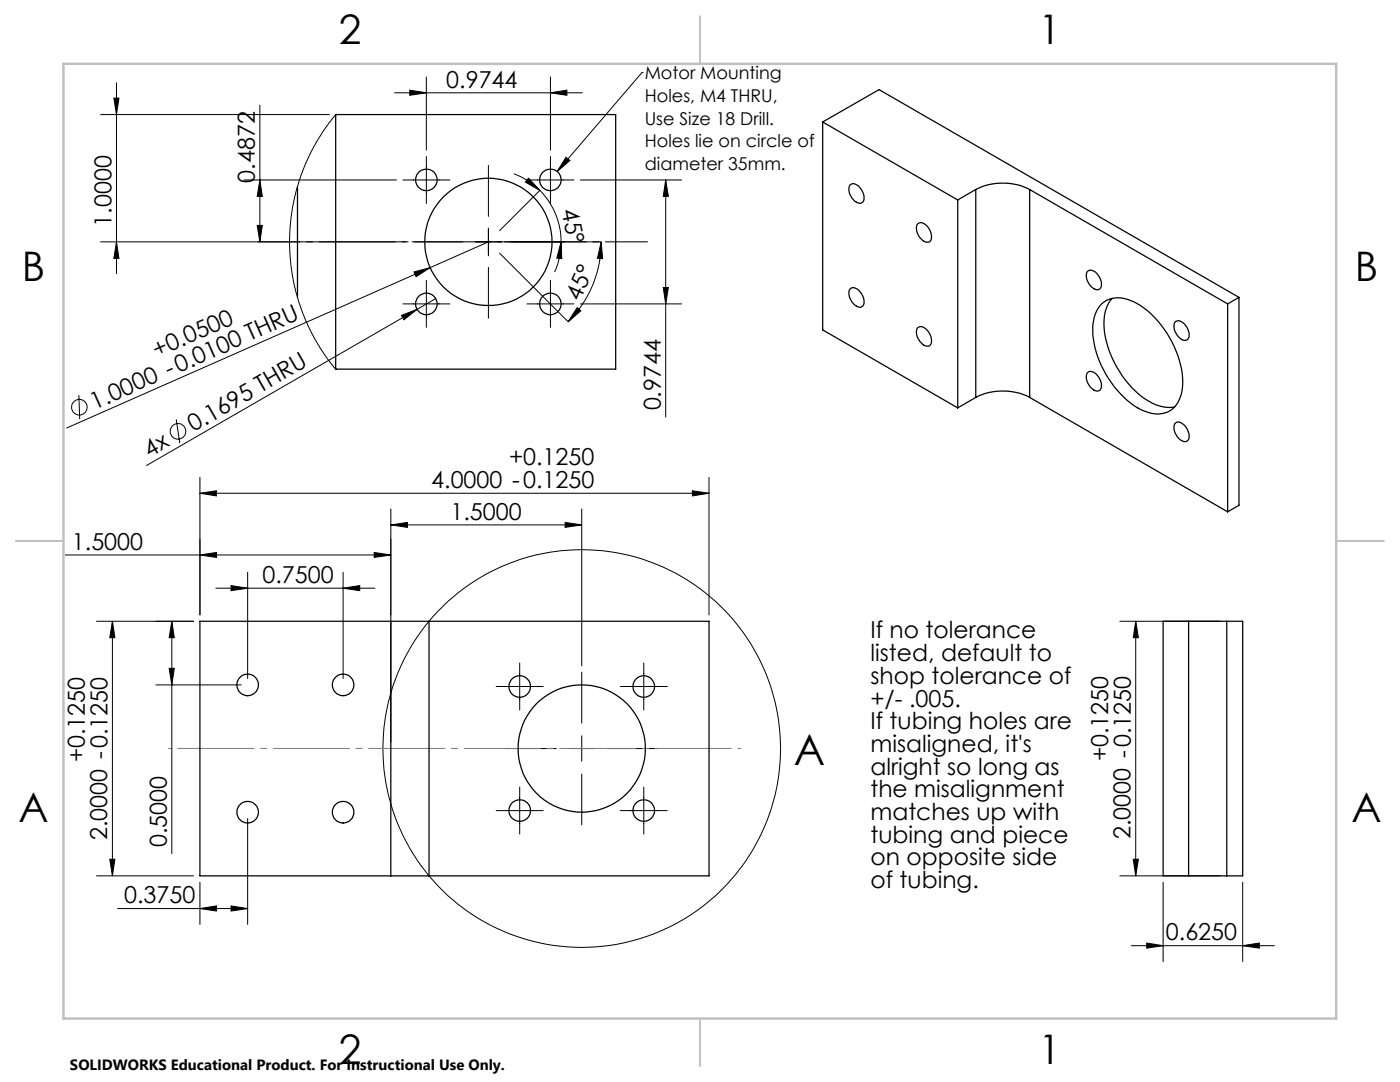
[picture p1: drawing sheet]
<svg xmlns="http://www.w3.org/2000/svg" width="279mm" height="216mm" viewBox="0 0 279 216" stroke-linecap="round" stroke-linejoin="round" font-family="sans-serif">
<g fill="none" stroke="#000" stroke-width=".2">
<path d="M22.7 19.6h1l-.5 3.3zM23.2 16.5v38.1M78.7 18.5h37.5M81.8 18l3.3 .5-3.3 .5zM85.1 15.3v14.7M109.9 18.5l3.2-.5v1zM109.9 15.3v14.7M128.1 14.5h.1M128.1 14.5l-16.9 19.7M20.1 22.9h45.6M48.7 35.9h30.4M51.9 35.9l.5 3.3h-1.1z"/>
<path d="M51.9 21v27.3M67 22.9l-1.9 2.5-2 2.9-1.3 2.5-1.5 3.7-1.7 5.8-.6 3.8-.2 3.3 .1 3.9 .4 3.5 .7 3.2 1 3.4 1.5 3.7 1.3 2.5 2.1 3.4 2.1 2.7M80.4 35.9h9.4M85.1 31.2v9.4M97.5 33v10.2M102.6 34.7a14.5 14.5 0 0 1 5.1 3.3M105.2 35.9h9.3M105.5 35.6l2.2 2.4-2.9-1.7zM107.7 38l-8 8M107.7 38a14.6 14.6 0 0 1 4.3 10.3M109.9 31.2v9.4M113 31.4l.7 .6-2.5 2.2z"/>
<path d="M115.8 35.9h20.2M132.9 35.9v47.3M132.9 35.9l.5 3.3h-1zM20.1 48.3h60.9M23.2 48.3l.5 3.3h-1zM51.3 45h1.1l-.5 3.3zM82.2 48.3h10.2M82.6 54.3l3.2-.9-2.8 1.8zM85.1 56v9.3M85.8 53.4l-72.5 32M87 59.6l-3.8 2.1M94.7 48.3h5.5"/>
<path d="M97.5 48.3h.1M97.5 53.3v10.2M97.5 45.5v5.5M97.5 48.3l-11.7 5.1M99.7 50.5l13.7 13.7M100.6 48.3h19.4M109.9 56v9.3M112 48.3l.1 3.3-1-.1zM112 48.3a13.5 13.5 0 0 1-1.3 6M120 48.3l.3 3.3-1.1-.1zM120 48.3a22.3 22.3 0 0 1-6.6 15.9M132.4 57.4h1l-.5 3.2z"/>
<path d="M15.7 78.8l.2 4.8M80.1 62.9l3.1-1.2-2.6 2.1zM80.4 60.6h9.4M83.2 61.7l-54 31.2M105.2 60.6h9.3M115.2 61.4l.7 .6-2.5 2.2zM115.8 60.6h20.2M35.2 83.7l.7 4.7M39.9 98.4l3.3-.5v1.1zM39.9 95.2v27.5M39.9 98.4h101.6M138.2 97.9l3.3 .5-3.3 .6z"/>
<path d="M141.5 95.2v27.5M13.1 110.7h64.9M39.9 110.7l3.3-.5v1zM43.1 117.4h31.7M46.1 116.8l3.3 .6-3.3 .5zM49.4 114.2v21.2M68.5 117.4l3.3-.6v1.1zM68.5 114.2v21.2M74.7 110.2l3.3 .5-3.3 .5zM78 104.7l3.3-.5v1zM78 101.6v46.5M78 104.7h38.1"/>
<path d="M112.8 104.2l3.3 .5-3.3 .5zM116.1 101.6v31.3M19.3 124h19.3M22.4 124l.5 3.2h-1zM22.4 124v50.8M31.1 136.7h17.1M33.8 133.3h1l-.5 3.4zM34.3 124l.5 3.2h-1zM34.3 124v46.4M99 137h9.4M103.7 132.3v9.4M116.1 134.1v10.2"/>
<path d="M123.8 137h9.4M128.5 132.3v9.4M223.5 124h20.1M226.7 124v50.8M226.7 124l.5 3.2h-1zM100.9 149.4h10.1M103.7 157.1v9.3M113.6 149.4h5M116.1 146.8v5.1M116.1 154.4v10.2M121.2 149.4h10.1M128.5 157.1v9.3"/>
<path d="M19.3 174.8h19.3M21.9 171.4h1l-.5 3.4zM39.9 176v8.5M49.4 163.3v21.2M99 161.7h9.4M123.8 161.7h9.4M223.5 174.8h20.1M226.2 171.4h1l-.5 3.4zM232.1 176v15.9M248 176v15.9M23.5 181.3h25.9M39.9 181.3l3.3-.5v1z"/>
<path d="M46.1 180.8l3.3 .5-3.3 .5zM225.8 188.7h28.6M228.8 188.2l3.3 .5-3.3 .5zM248 188.7l3.3-.5v1z"/>
<circle cx="15.8" cy="81.3" r="1.56"/>
<circle cx="35.5" cy="86.1" r="1.55"/>
<circle cx="116.1" cy="149.4" r="39.7"/>
</g>
<path d="M51.5 48.3h77.7" fill="none" stroke="#000" stroke-width=".2" stroke-dasharray="15.2 1.3 1.3 1.3" stroke-dashoffset="6.8"/>
<path d="M33.6 149.3h114.3" fill="none" stroke="#808080" stroke-width=".2" stroke-dasharray="15.2 1.3 1.3 1.3" stroke-dashoffset="-1.9"/>
<path d="M139.7 3.2v9.5M3.1 107.9h9.6M266.7 107.9h9.5M139.7 203.2v9.6" fill="none" stroke="#c0c0c0" stroke-width=".25"/>
<path d="M12.7 12.7h254v190.5h-254z" fill="none" stroke="#c0c0c0" stroke-width=".5"/>
<g fill="#000">
<path d="M113 31.4l.7 .6-2.5 2.2zM82.6 54.3l3.2-.9-2.8 1.8zM80.1 62.9l3.1-1.2-2.6 2.1z"/>
<path d="M132.9 35.9l.5 3.3h-1zM132.4 57.4h1l-.5 3.2z"/>
<path d="M23.2 48.3l.5 3.3h-1zM22.7 19.6h1l-.5 3.3zM51.3 45h1.1l-.5 3.3zM51.9 35.9l.5 3.3h-1.1z"/>
<path d="M112 48.3l.1 3.3-1-.1zM105.5 35.6l2.2 2.4-2.9-1.7z"/>
<path d="M115.2 61.4l.7 .6-2.5 2.2zM120 48.3l.3 3.3-1.1-.1z"/>
<path d="M39.9 110.7l3.3-.5v1zM74.7 110.2l3.3 .5-3.3 .5z"/>
<path d="M46.1 116.8l3.3 .6-3.3 .5zM68.5 117.4l3.3-.6v1.1zM228.8 188.2l3.3 .5-3.3 .5zM248 188.7l3.3-.5v1z"/>
<path d="M78 104.7l3.3-.5v1zM112.8 104.2l3.3 .5-3.3 .5zM39.9 98.4l3.3-.5v1.1zM138.2 97.9l3.3 .5-3.3 .6zM81.8 18l3.3 .5-3.3 .5zM109.9 18.5l3.2-.5v1z"/>
<path d="M22.4 124l.5 3.2h-1zM21.9 171.4h1l-.5 3.4zM226.7 124l.5 3.2h-1zM226.2 171.4h1l-.5 3.4z"/>
<path d="M33.8 133.3h1l-.5 3.4zM34.3 124l.5 3.2h-1z"/>
<path d="M46.1 180.8l3.3 .5-3.3 .5zM39.9 181.3l3.3-.5v1z"/>
</g>
<g fill="none" stroke="#000" stroke-width=".25">
<path d="M59.4 37.2v22.1M67 22.9h.1M67 22.9v50.8M67 22.9h55.9v50.8h-55.9M164.2 24.3l26.9 15.6M164.2 24.3l11.2-6.4 71.9 41.4M164.2 24.3v41.5l26.9 15.6M169.7 36.9a1.48 1.48 0 0 1 2.1 .7 2.12 2.12 0 0 1 .2 2.9 2.04 2.04 0 0 1-2.3-1.7l-.3-1.1zM191.1 39.9v41.5M194.7 37.8a12 12 0 0 1 10.8 0M194.7 37.8l-3.6 2.1M194.7 37.8v41.5"/>
<path d="M205.5 37.8l39.5 22.8M205.5 37.8v41.5M169.7 57.6a1.48 1.48 0 0 1 2.1 .8 2.12 2.12 0 0 1 .2 2.8 2.04 2.04 0 0 1-2.3-1.6l-.3-1.1zM183.1 44.7a1.43 1.43 0 0 1 2.1 .7 2.29 2.29 0 0 1 .3 2.9 1.88 1.88 0 0 1-2.2-1.3l-.3-.8-.1-.7zM217 54.2a1.48 1.48 0 0 1 2.1 .7 2.12 2.12 0 0 1 .3 2.8 2.04 2.04 0 0 1-2.4-1.6l-.2-1.1zM221.9 59.5a8.1 8.1 0 0 0-1.5 6.7 20.4 20.4 0 0 0 8.9 13.9 7.5 7.5 0 0 0 5.1 1.1M247.3 59.3l-2.3 1.3M247.3 59.3v41.5l-2.3 1.3M67 73.7h.1M183.1 65.4a1.48 1.48 0 0 1 2.1 .7 2.29 2.29 0 0 1 .3 2.9 1.86 1.86 0 0 1-2.2-1.3l-.3-.7-.1-.7zM194.7 79.3a12 12 0 0 1 10.8 0M194.7 79.3l-3.6 2.1"/>
<path d="M205.5 79.3l39.5 22.8M217 74.4a1.48 1.48 0 0 1 2.1 .7 2.12 2.12 0 0 1 .3 2.8 2.04 2.04 0 0 1-2.4-1.6l-.2-1.1zM219.8 60.7a5.3 5.3 0 0 1 5.8-.7 18 18 0 0 1 9.1 10 12.8 12.8 0 0 1 .6 9.8 4.7 4.7 0 0 1-6.1 2.5 15.9 15.9 0 0 1-8.5-7.6 16.4 16.4 0 0 1-2.4-11.2l.7-1.8zM234.5 64.2a1.48 1.48 0 0 1 2.1 .8 2.17 2.17 0 0 1 .3 2.8 1.86 1.86 0 0 1-2.2-1.2l-.3-.8-.1-.7zM245 60.6v41.5M234.5 84.5a1.48 1.48 0 0 1 2.1 .7 2.12 2.12 0 0 1 .3 2.8 1.88 1.88 0 0 1-2.2-1.2l-.3-.8-.1-.7zM78 124h7.6M78 124v50.8M78 124h-38.1v50.8h38.1M85.6 124h55.9v50.8h-55.9M85.6 124v50.8M237.2 124h7.6"/>
<path d="M237.2 124h-5.1v50.8h5.1M237.2 124v50.8M244.8 124h3.2v50.8h-3.2M244.8 124v50.8M78 174.8h7.6M237.2 174.8h7.6"/>
<circle cx="85.1" cy="35.9" r="2.15"/>
<circle cx="109.8" cy="35.9" r="2.15"/>
<circle cx="97.5" cy="48.3" r="12.7"/>
<circle cx="85.1" cy="60.6" r="2.15"/>
<circle cx="109.8" cy="60.6" r="2.15"/>
<circle cx="49.4" cy="136.7" r="2.15"/>
<circle cx="68.5" cy="136.7" r="2.15"/>
<circle cx="103.7" cy="137" r="2.16"/>
<circle cx="128.5" cy="137" r="2.15"/>
<circle cx="116.1" cy="149.4" r="12.7"/>
<circle cx="49.4" cy="162.1" r="2.15"/>
<circle cx="68.5" cy="162.1" r="2.15"/>
<circle cx="103.7" cy="161.7" r="2.17"/>
<circle cx="128.5" cy="161.7" r="2.15"/>
</g>
<text font-size="8.5" x="158.4" y="152.7">A</text>
<g font-size="8.1">
<text x="67.6" y="8.9">2</text>
<text x="207.3" y="8.9">1</text>
<text x="4.4" y="56.1">B</text>
<text x="270.4" y="56.1">B</text>
<text x="3.7" y="164.1">A</text>
<text x="269.7" y="164.1">A</text>
<text x="67.6" y="212.4">2</text>
<text x="207.3" y="212.4">1</text>
</g>
<g font-size="4.7">
<text x="89.1" y="17.5">0.9744</text>
<text x="50.8" y="36.5" transform="rotate(-90 50.8 36.5)">0.4872</text>
<text x="112.1" y="41.9" transform="rotate(79 112.1 41.9)">45°</text>
<text x="22.2" y="45.2" transform="rotate(-90 22.2 45.2)">1.0000</text>
<text x="115.7" y="60.2" transform="rotate(-66 115.7 60.2)">45°</text>
<text x="31.3" y="71.4" transform="rotate(-24 31.3 71.4)">+0.0500</text>
<text x="18.9" y="81.8" transform="rotate(-24 18.9 81.8)">1.0000 -0.0100 THRU</text>
<text x="131.9" y="81.9" transform="rotate(-90 131.9 81.9)">0.9744</text>
<text x="38.6" y="86.2" transform="rotate(-30 38.6 86.2)">0.1695 THRU</text>
<text x="29.9" y="91.3" transform="rotate(-30 29.9 91.3)">4x</text>
<text x="101.6" y="92.9">+0.1250</text>
<text x="86.1" y="97.4">4.0000 -0.1250</text>
<text x="89.9" y="103.7">1.5000</text>
<text x="14.3" y="109.7">1.5000</text>
<text x="52.4" y="116.3">0.7500</text>
<text x="173.7" y="127.4">If no tolerance</text>
<text x="173.7" y="131.9">listed, default to</text>
<text x="173.7" y="136.4">shop tolerance of</text>
<text x="173.7" y="141">+/- .005.</text>
<text x="173.7" y="145.5">If tubing holes are</text>
<text x="16.9" y="152.1" transform="rotate(-90 16.9 152.1)">+0.1250</text>
<text x="173.7" y="150">misaligned, it's</text>
<text x="173.7" y="154.6">alright so long as</text>
<text x="221.1" y="151.9" transform="rotate(-90 221.1 151.9)">+0.1250</text>
<text x="173.7" y="159.1">the misalignment</text>
<text x="21.4" y="167.6" transform="rotate(-90 21.4 167.6)">2.0000 -0.1250</text>
<text x="173.7" y="163.6">matches up with</text>
<text x="225.6" y="167.4" transform="rotate(-90 225.6 167.4)">2.0000 -0.1250</text>
<text x="33.3" y="169" transform="rotate(-90 33.3 169)">0.5000</text>
<text x="173.7" y="168.1">tubing and piece</text>
<text x="173.7" y="172.7">on opposite side</text>
<text x="173.7" y="177.2">of tubing.</text>
<text x="24.8" y="180.3">0.3750</text>
<text x="232.7" y="187.7">0.6250</text>
</g>
<g font-size="3.5">
<text x="128.7" y="15.8">Motor Mounting</text>
<text x="128.7" y="20.3">Holes, M4 THRU,</text>
<text x="128.7" y="24.8">Use Size 18 Drill.</text>
<text x="128.7" y="29.4">Holes lie on circle of</text>
<text x="128.7" y="33.9">diameter 35mm.</text>
</g>
<text font-size="3" x="14" y="213.5">SOLIDWORKS Educational Product. For Instructional Use Only.</text>
</svg>
